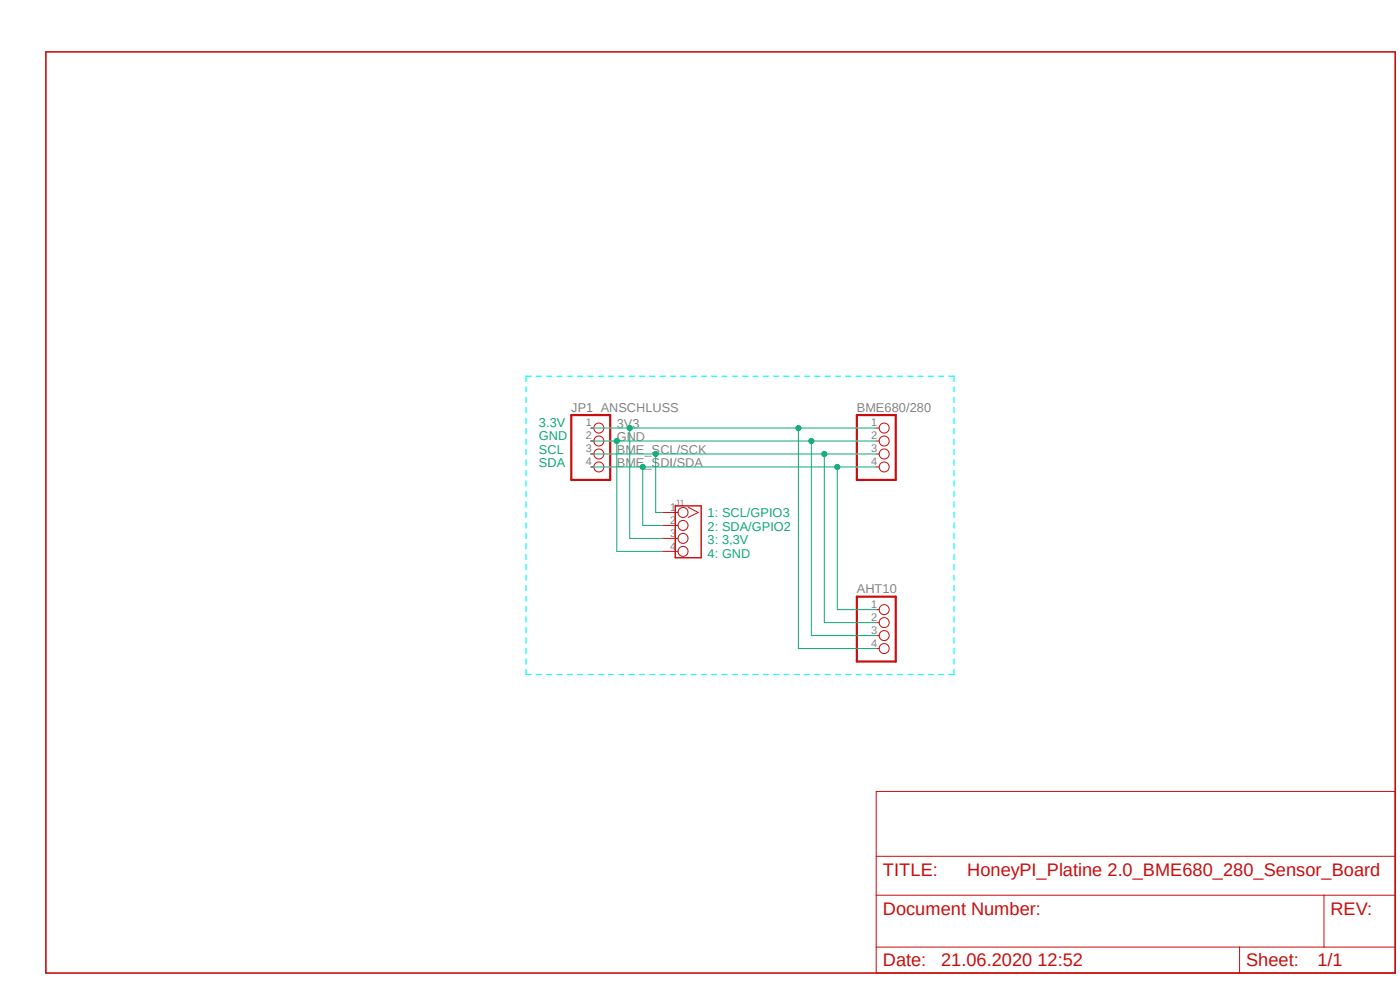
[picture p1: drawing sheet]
<svg xmlns="http://www.w3.org/2000/svg" width="297mm" height="210mm" viewBox="0 0 297 210" stroke-linecap="round" stroke-linejoin="round" font-family="sans-serif">
<path d="M9.1 10.6l287.3 196.4M296.4 10.6l-287.3 196.4" fill="none" stroke="#fff" stroke-width=".21"/>
<g fill="none" stroke="#0ff" stroke-width=".25">
<path d="M112.7 79.8h-1.1v1.1M113.7 79.8h1.2M116 79.8h1.1M118.2 79.8h1.1M120.4 79.8h1.1M122.5 79.8h1.1M124.7 79.8h1.1M126.9 79.8h1.1M129.1 79.8h1.1M131.3 79.8h1.1M133.5 79.8h1.1M135.6 79.8h1.2"/>
<path d="M137.8 79.8h1.1M140 79.8h1.1M142.2 79.8h1.1M144.4 79.8h1.1M146.6 79.8h1.1M148.8 79.8h1.1M151 79.8h1.1M153.2 79.8h1.1M155.4 79.8h1.1M157.5 79.8h1.2M159.7 79.8h1.1M161.9 79.8h1.1"/>
<path d="M164.1 79.8h1.1M166.3 79.8h1.1M168.5 79.8h1.1M170.7 79.8h1.1M172.8 79.8h1.1M175 79.8h1.1M177.2 79.8h1.2M179.4 79.8h1.2M181.6 79.8h1.1M183.8 79.8h1.1M186 79.8h1.1M188.2 79.8h1.1"/>
<path d="M190.4 79.8h1.1M192.6 79.8h1.1M194.7 79.8h1.1M196.9 79.8h1.1M199.1 79.8h1.1M201.3 79.8h1.1v1.1M111.6 82v1.1M111.6 84.2v1.2M111.6 86.4v1.2M111.6 88.7v1.1M111.6 90.9v1.1M111.6 93.1v1.2"/>
<path d="M111.6 95.3v1.2M111.6 97.6v1.1M111.6 99.8v1.1M202.4 82v1.1M202.4 84.2v1.2M202.4 86.4v1.2M202.4 88.7v1.1M202.4 90.9v1.1M202.4 93.1v1.2M202.4 95.3v1.2M202.4 97.6v1.1M202.4 99.8v1.1"/>
<path d="M111.6 102v1.1M111.6 104.2v1.2M111.6 106.4v1.2M111.6 108.7v1.1M111.6 110.9v1.1M111.6 113.1v1.2M111.6 115.3v1.2M111.6 117.6v1.1M111.6 119.8v1.1M202.4 102v1.1M202.4 104.2v1.2M202.4 106.4v1.2"/>
<path d="M202.4 108.7v1.1M202.4 110.9v1.1M202.4 113.1v1.2M202.4 115.3v1.2M202.4 117.6v1.1M202.4 119.8v1.1M111.6 122v1.1M111.6 124.2v1.1M111.6 126.4v1.2M111.6 128.7v1.1M111.6 130.9v1.1M111.6 133.1v1.1"/>
<path d="M111.6 135.3v1.1M111.6 137.5v1.2M111.6 139.7v1.2M202.4 122v1.1M202.4 124.2v1.1M202.4 126.4v1.2M202.4 128.7v1.1M202.4 130.9v1.1M202.4 133.1v1.1M202.4 135.3v1.1M202.4 137.5v1.2M202.4 139.7v1.2"/>
<path d="M111.6 142v1.1h1.1M113.7 143.1h1.2M116 143.1h1.1M118.2 143.1h1.1M120.4 143.1h1.1M122.5 143.1h1.1M124.7 143.1h1.1M126.9 143.1h1.1M129.1 143.1h1.1M131.3 143.1h1.1M133.5 143.1h1.1M135.6 143.1h1.2"/>
<path d="M137.8 143.1h1.1M140 143.1h1.1M142.2 143.1h1.1M144.4 143.1h1.1M146.6 143.1h1.1M148.8 143.1h1.1M151 143.1h1.1M153.2 143.1h1.1M155.4 143.1h1.1M157.5 143.1h1.2M159.7 143.1h1.1M161.9 143.1h1.1"/>
<path d="M164.1 143.1h1.1M166.3 143.1h1.1M168.5 143.1h1.1M170.7 143.1h1.1M172.8 143.1h1.1M175 143.1h1.1M177.2 143.1h1.2M179.4 143.1h1.2M181.6 143.1h1.1M183.8 143.1h1.1M186 143.1h1.1M188.2 143.1h1.1"/>
<path d="M190.4 143.1h1.1M192.6 143.1h1.1M194.7 143.1h1.1M196.9 143.1h1.1M199.1 143.1h1.1M202.4 142v1.1h-1.1"/>
</g>
<path d="M121.2 88.1h8.3v13.7h-8.3zM181.8 88.1h8.2v13.7h-8.2zM181.8 126.6h8.2v13.7h-8.2z" fill="none" stroke="#c90d0c" stroke-width=".47"/>
<g fill="none" stroke="#c90d0c" stroke-width=".21">
<path d="M125.3 90.8h.6M125.3 93.6h.6M125.3 96.3h.6M125.3 99.1h.6M185.9 90.8h.6M185.9 93.6h.6M185.9 96.3h.6M185.9 99.1h.6M140.5 108.7h3.3M140.5 111.5h3.3M140.5 114.2h3.3M140.5 117h3.3"/>
<path d="M146 107.6l2.1 1.1-2.1 1.1M185.9 129.3h.6M185.9 132.1h.6M185.9 134.8h.6M185.9 137.6h.6M185.9 167.9h110.1v38.5h-110.1zM185.9 189.9h110.1M185.9 181.7h110.1M280.9 189.9v11M185.9 200.9h110.1M263 200.9v5.5"/>
<circle cx="127" cy="90.8" r="1.06"/>
<circle cx="127" cy="99.1" r="1.06"/>
<circle cx="127" cy="93.6" r="1.06"/>
<circle cx="127" cy="96.3" r="1.06"/>
<circle cx="187.6" cy="96.3" r="1.06"/>
<circle cx="187.6" cy="99.1" r="1.06"/>
<circle cx="187.6" cy="90.8" r="1.06"/>
<circle cx="187.6" cy="93.6" r="1.06"/>
<circle cx="144.9" cy="117" r="1.06"/>
<circle cx="144.9" cy="114.2" r="1.06"/>
<circle cx="144.9" cy="111.5" r="1.06"/>
<circle cx="144.9" cy="108.7" r="1.06"/>
<circle cx="187.6" cy="137.6" r="1.06"/>
<circle cx="187.6" cy="129.3" r="1.06"/>
<circle cx="187.6" cy="132.1" r="1.06"/>
<circle cx="187.6" cy="134.8" r="1.06"/>
</g>
<path d="M143.3 107.3h5.5v11h-5.5z" fill="none" stroke="#c90d0c" stroke-width=".3"/>
<path d="M9.7 11h286.3v195.4h-286.3z" fill="none" stroke="#c90d0c" stroke-width=".34"/>
<path d="M125.3 96.3h60.6M174.9 96.3v35.8h11" fill="none" stroke="#0dab76" stroke-width=".21"/>
<circle cx="174.9" cy="96.3" r=".55" fill="#0dab76"/>
<g fill="none" stroke="#0dab76" stroke-width=".21">
<path d="M139.1 96.3v12.4h1.4"/>
<circle cx="174.9" cy="96.3" r=".55"/>
</g>
<circle cx="139.1" cy="96.3" r=".55" fill="#0dab76"/>
<g fill="none" stroke="#0dab76" stroke-width=".21">
<path d="M125.3 99.1h60.6M177.6 99.1v30.2"/>
<circle cx="139.1" cy="96.3" r=".55"/>
</g>
<circle cx="177.6" cy="99.1" r=".55" fill="#0dab76"/>
<g fill="none" stroke="#0dab76" stroke-width=".21">
<path d="M136.4 99.1v12.4h4.1M177.6 129.3h8.3"/>
<circle cx="177.6" cy="99.1" r=".55"/>
</g>
<circle cx="136.4" cy="99.1" r=".55" fill="#0dab76"/>
<g fill="none" stroke="#0dab76" stroke-width=".21">
<path d="M125.3 93.6h60.6M172.1 93.6v41.2h13.8"/>
<circle cx="136.4" cy="99.1" r=".55"/>
</g>
<circle cx="172.1" cy="93.6" r=".55" fill="#0dab76"/>
<g fill="none" stroke="#0dab76" stroke-width=".21">
<path d="M130.9 93.6v23.4"/>
<circle cx="172.1" cy="93.6" r=".55"/>
</g>
<circle cx="130.9" cy="93.6" r=".55" fill="#0dab76"/>
<g fill="none" stroke="#0dab76" stroke-width=".21">
<path d="M125.3 90.8h60.6M169.4 90.8v46.8M130.9 117h9.6"/>
<circle cx="130.9" cy="93.6" r=".55"/>
</g>
<circle cx="169.4" cy="90.8" r=".55" fill="#0dab76"/>
<g fill="none" stroke="#0dab76" stroke-width=".21">
<path d="M133.6 90.8v23.4h6.9M169.4 137.6h16.5"/>
<circle cx="169.4" cy="90.8" r=".55"/>
</g>
<circle cx="133.6" cy="90.8" r=".55" fill="#0dab76"/>
<circle cx="133.6" cy="90.8" r=".55" fill="none" stroke="#0dab76" stroke-width=".21"/>
<g font-size="3.9" fill="#c90d0c">
<text x="187.3" y="185.8">TITLE:</text>
<text x="205.2" y="185.8">HoneyPI_Platine 2.0_BME680_280_Sensor_Board</text>
<text x="187.3" y="194">Document Number:</text>
<text x="282.2" y="194">REV:</text>
<text x="187.3" y="205">Date:</text>
<text x="199.6" y="205">21.06.2020 12:52</text>
<text x="264.4" y="205">Sheet:</text>
<text x="279.5" y="205">1/1</text>
</g>
<g font-size="2.7" fill="#808080">
<text x="121.2" y="87.4">JP1_ANSCHLUSS</text>
<text x="181.8" y="87.4">BME680/280</text>
<text x="130.9" y="93.6">GND</text>
<text x="130.9" y="90.8">3V3</text>
<text x="130.9" y="96.3">BME_SCL/SCK</text>
<text x="130.9" y="99.1">BME_SDI/SDA</text>
<text x="181.8" y="125.9">AHT10</text>
</g>
<g font-size="2.7" fill="#0dab76">
<text x="114.3" y="93.3">GND</text>
<text x="114.3" y="90.6">3.3V</text>
<text x="114.3" y="99.1">SDA</text>
<text x="114.3" y="96.3">SCL</text>
<text x="150.1" y="109.7">1: SCL/GPIO3</text>
<text x="150.1" y="112.6">2: SDA/GPIO2</text>
<text x="150.1" y="115.4">3: 3,3V</text>
<text x="150.1" y="118.3">4: GND</text>
</g>
<g font-size="2.3" fill="#808080">
<text x="124.3" y="90.4">1</text>
<text x="124.3" y="93.2">2</text>
<text x="124.3" y="95.9">3</text>
<text x="184.8" y="90.4">1</text>
<text x="184.8" y="93.2">2</text>
<text x="184.8" y="95.9">3</text>
<text x="124.3" y="98.7">4</text>
<text x="184.8" y="98.7">4</text>
<text x="142.2" y="108.3">1</text>
<text x="142.2" y="111.1">2</text>
<text x="142.2" y="113.8">3</text>
<text x="142.2" y="116.6">4</text>
<text x="184.8" y="128.9">1</text>
<text x="184.8" y="131.7">2</text>
<text x="184.8" y="134.5">3</text>
<text x="184.8" y="137.2">4</text>
</g>
<text font-size="1.9" fill="#808080" x="143.3" y="107.3">J1</text>
</svg>
